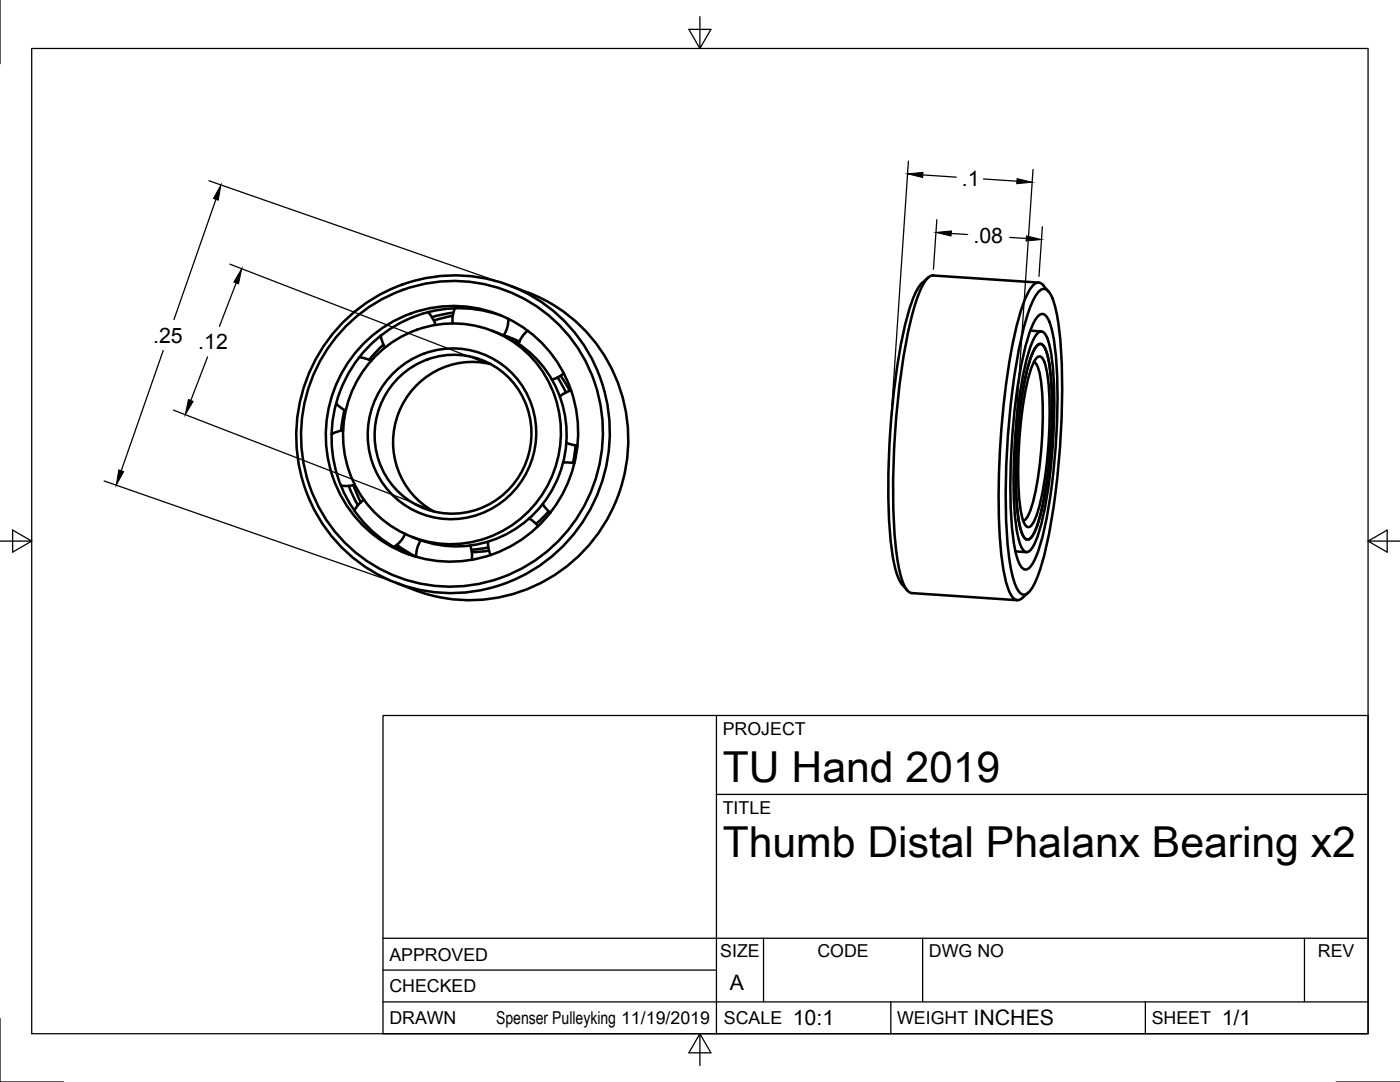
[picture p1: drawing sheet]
<svg xmlns="http://www.w3.org/2000/svg" width="279mm" height="216mm" viewBox="0 0 279 216" stroke-linecap="round" stroke-linejoin="round" font-family="sans-serif">
<!-- layer: Visible -->
<g fill="none" stroke="#000" stroke-width=".51">
<path d="M101.8 57a34.1 34.1 0 0 1 14.5 8.5 31.9 31.9 0 0 1 5.6 36.7 31.9 31.9 0 0 1-32.8 17.2 40.5 40.5 0 0 1-10.1-3.1M185.2 55.4a9.7 9.7 0 0 0-3.5 5.6 117.9 117.9 0 0 0-4.2 27.8 98.9 98.9 0 0 0 1.1 24.2 8.7 8.7 0 0 0 2.4 4.8M186.2 55l21.1 1.4M186.2 55a2.72 2.72 0 0 0-2 1.8 49.4 49.4 0 0 0-3.7 13.5 162.3 162.3 0 0 0-1.8 38.5l.2 1.8a16.3 16.3 0 0 0 2.1 7.2l.5 .4 .5 .1 21 1.5M207.2 58.3a1.3 1.3 0 0 1 1.2-.7 1.3 1.3 0 0 1 1.2 1 21 21 0 0 1 1.8 7.5 150.6 150.6 0 0 1-2.9 44.2 21.3 21.3 0 0 1-3 7.6 1.3 1.3 0 0 1-1.2 .8 1.3 1.3 0 0 1-1.2-1 21 21 0 0 1-1.8-7.5 150.6 150.6 0 0 1 2.9-44.2 21.3 21.3 0 0 1 3-7.7zM209.3 58.2l-1.1-1.3a1.3 1.3 0 0 0-2.3 .3 21.1 21.1 0 0 0-2.8 7.1 155 155 0 0 0-3.2 47l.2 1.7a13.4 13.4 0 0 0 2.1 6.3 1.16 1.16 0 0 0 1.8 0l1.2-1.1M69.1 63.7a31.1 31.1 0 0 1 36.1-5.2 31.1 31.1 0 0 1 16.1 32.6 31.5 31.5 0 0 1-49.1 21.5 31.9 31.9 0 0 1-3.1-48.9zM69.3 64.8a29.9 29.9 0 0 1 35.1-5.3 29.9 29.9 0 0 1 15.5 32 30.3 30.3 0 0 1-48.3 19.3 30.7 30.7 0 0 1-2.3-46zM71.7 71.3l1 .2 1.4 .5M72 69.2a25 25 0 0 1 30.2-5.2 25 25 0 0 1 12.5 27.9 25.2 25.2 0 0 1-18.9 19.5 25.2 25.2 0 0 1-25.6-9.1 25.8 25.8 0 0 1 1.8-33.1zM75.4 70.6a21.6 21.6 0 0 1 26.7-2.6 21.6 21.6 0 0 1 8.6 25.5 21.7 21.7 0 0 1-19.4 15 21.7 21.7 0 0 1-21-12.8 22.3 22.3 0 0 1 5.1-25.1zM76 66.9l.2 1 .6 1.4"/>
<path d="M76.5 68.8l-2.8 3M78.1 74.8a16.7 16.7 0 0 1 21.5-2.4 16.7 16.7 0 0 1 6 20.8 16.8 16.8 0 0 1-22.1 9.1 16.8 16.8 0 0 1-8.7-22.3 17.4 17.4 0 0 1 3.3-5.2zM80 75a15.6 15.6 0 0 1 19.9-1 15.6 15.6 0 0 1 4.6 19.4 15.6 15.6 0 0 1-21 7.5 15.6 15.6 0 0 1-7.1-21 16.1 16.1 0 0 1 3.6-4.9zM85.4 62.3l.9 1.2 .6 1.3M90.4 63l-3.8 1M90.5 62.4l-4.3 .9M90.8 61.5l-.4 1.5-.1 1.5M97.9 72.6a15.9 15.9 0 0 0-18.4 9.9 15.9 15.9 0 0 0 7.1 19.6M98.1 66a22.1 22.1 0 0 1 14.9 23 22.1 22.1 0 0 1-18.9 19.8 22 22 0 0 1-11.8-1.6M99.9 62.9a25.6 25.6 0 0 0-26.9 6.9 25.6 25.6 0 0 0-4.8 27.4 24.8 24.8 0 0 0 13.4 13.4M101.1 67.1l2.6 1.1M101.4 63.6l-.2 1.7-.7 1.6 3.1 1.4"/>
<path d="M105.3 66l-1.1 1.2-.7 1.4M111.3 75.3l1.6 3M111.9 75l1.8 3M112.5 74.5l-1.3 .9-1 .3M114 77.9l-1.4 .6-.9 .6M205.6 66l2.2 .1M206.3 72.2a2.74 2.74 0 0 1 1.1 2.1 67.6 67.6 0 0 1-.3 21.2l-.9 4.4a9.3 9.3 0 0 1-1.7 3.9l-.3 .1M206.8 69.1l.8-.5a2.18 2.18 0 0 1 1.4 1.9 56.7 56.7 0 0 1 .8 16.5 75.4 75.4 0 0 1-2.8 17.8 5.7 5.7 0 0 1-1.5 2.8l-.4 .1a2.18 2.18 0 0 1-1.4-1.9 56.7 56.7 0 0 1-.8-16.5 75.4 75.4 0 0 1 2.8-17.8zM207 71.3l.4-.2a1.77 1.77 0 0 1 1.2 1.7 61.7 61.7 0 0 1 .3 19.3 41.9 41.9 0 0 1-2.5 11.8l-.7 1.1-.4 .2a1.77 1.77 0 0 1-1.2-1.7 61.7 61.7 0 0 1-.4-19.3 41.9 41.9 0 0 1 2.6-11.8zM207.1 66.5l.4-.3 .4-.1a2.62 2.62 0 0 1 1.4 2.1 59.8 59.8 0 0 1 1 17.2 94.4 94.4 0 0 1-3 21 7.4 7.4 0 0 1-2.1 3.7l-.4 .1a2.62 2.62 0 0 1-1.4-2.1 59.8 59.8 0 0 1-1-17.2 94.4 94.4 0 0 1 3-21 9.4 9.4 0 0 1 1.7-3.4zM207.3 62.9l.5-.2a1.58 1.58 0 0 1 1.6 1.4 37.2 37.2 0 0 1 1.6 11.2 129.6 129.6 0 0 1-3 31.8 14 14 0 0 1-2.6 6.3l-.5 .2a1.58 1.58 0 0 1-1.6-1.4 37.2 37.2 0 0 1-1.6-11.2 129.6 129.6 0 0 1 2.9-31.8 14 14 0 0 1 2.7-6.3zM67.1 80.5l.7 .7 1.2 .7"/>
<path d="M68.5 85.9l-1 .2-1.3 .6M68.7 81.8l-.6 4.1M69.6 97l1.8 3.8M70.5 96.8l1.5 3.4M70.8 96.7l-1.4 .3-1.4-.1M72.6 99.7l-1.1 1-.8 1.2M112.4 92.3h.9l1.3 .2M113 88.3l.9 .4 1.3 .2M114.9 88.9l-.6 3.5M79 108.9l3.5 2M80.8 106.5l-.9 1.5-1.3 1.1M84 107.8l-.7 1.6-.2 1.7-1.7-.9-2.2-1.5"/>
<path d="M93.8 108.9l.4 1.4v1.4M97.4 108.1v1.1l.5 1.6M97.4 109.2l-3.3 .5M97.6 109.9l-3.4 .3M105.6 103.5l.8 .5 1 1M108.3 100.6l.8 1.1 .7 .6M109.5 102l-2.5 2.5M202.6 110l2.3 .2"/>
</g>
<!-- layer: Border -->
<path d="M0 0v12.7M6.3 9.7h266.7v196.6h-266.7zM139.7 3.3v6.4l2.2-3.8h-4.4l2.2 3.8M0 108h6.3l-3.8-2.2v4.4l3.8-2.2M273 108l3.8 2.2v-4.4l-3.8 2.2h6.4M0 203.2v12.7h12.7M139.7 206.3l-2.2 3.8h4.4l-2.2-3.8v6.3M266.7 215.9h12.7" fill="none" stroke="#000" stroke-width=".25"/>
<!-- layer: Titleblock -->
<path d="M76.4 142.8h196.6v63.5h-196.6zM143 158.5h130M143 142.8v63.5M76.4 199.9h196.6M76.4 193.6h66.6M76.4 187.2h196.6M152.4 187.2v12.7M177.8 199.9v6.4M184.1 187.2v12.7M228.6 199.9v6.4M260.3 187.2v12.7" fill="none" stroke="#000" stroke-width=".25"/>
<!-- layer: Dimensions -->
<g fill="none" stroke="#000" stroke-width=".25">
<path d="M41.7 36.1l58.9 20.5M43.1 39.8l-8.4 24M181.3 32.2l-3.6 52.8M184.2 34.9l6.6 .4M196.3 35.7l6.6 .5M206.2 33.8l-3.6 52.8M45.9 52.7l50.8 19.6M47.1 56.5l-3.3 8.6M187 43.8l-.7 9.9M189.8 46.6l3.3 .2M201.5 47.4l3.3 .2M208 45.3l-.7 9.8"/>
<path d="M32.6 69.9l-8.4 24M41.4 71.2l-3.3 8.7M20.8 96l58.9 20.5M34.6 81.8l50.8 19.7"/>
</g>
<path d="M44.1 36.9l-.5 3-1-.3zM181.1 34.7l3.1-.3-.1 1zM203 35.6l3 .8-3.1 .3zM48.2 53.6l-.6 3-.9-.3zM186.8 46.4l3.1-.3-.1 1zM204.9 47.1l3 .7-3.1 .3zM37.6 79.7l.9 .4-1.5 2.6zM23.7 93.8l1 .3-1.5 2.7z" fill="#000" stroke="#000" stroke-width=".2"/>
<g font-size="8.5">
<text x="144.3" y="156">TU Hand 2019</text>
<text x="144.3" y="171">Thumb Distal Phalanx Bearing x2</text>
</g>
<g font-size="4.3">
<text x="192" y="37">.1</text>
<text x="194.3" y="48.6">.08</text>
<text x="30.6" y="68.3">.25</text>
<text x="39.6" y="69.7">.12</text>
<text x="145.7" y="197.5">A</text>
<text x="158.2" y="204.6">10:1</text>
<text x="194.3" y="204.6">INCHES</text>
<text x="243.8" y="204.6">1/1</text>
</g>
<g font-size="3.5">
<text x="144.3" y="146.6">PROJECT</text>
<text x="144.3" y="162.3">TITLE</text>
<text x="77.7" y="191.7">APPROVED</text>
<text x="143.7" y="191">SIZE</text>
<text x="163.1" y="191">CODE</text>
<text x="185.4" y="191">DWG NO</text>
<text x="263" y="191">REV</text>
<text x="77.7" y="198">CHECKED</text>
<text x="77.7" y="204.4">DRAWN</text>
<text x="99" y="204.4">Spenser Pulleyking 11/19/2019</text>
<text x="144.5" y="204.4">SCALE</text>
<text x="179" y="204.4">WEIGHT</text>
<text x="229.8" y="204.4">SHEET</text>
</g>
</svg>
